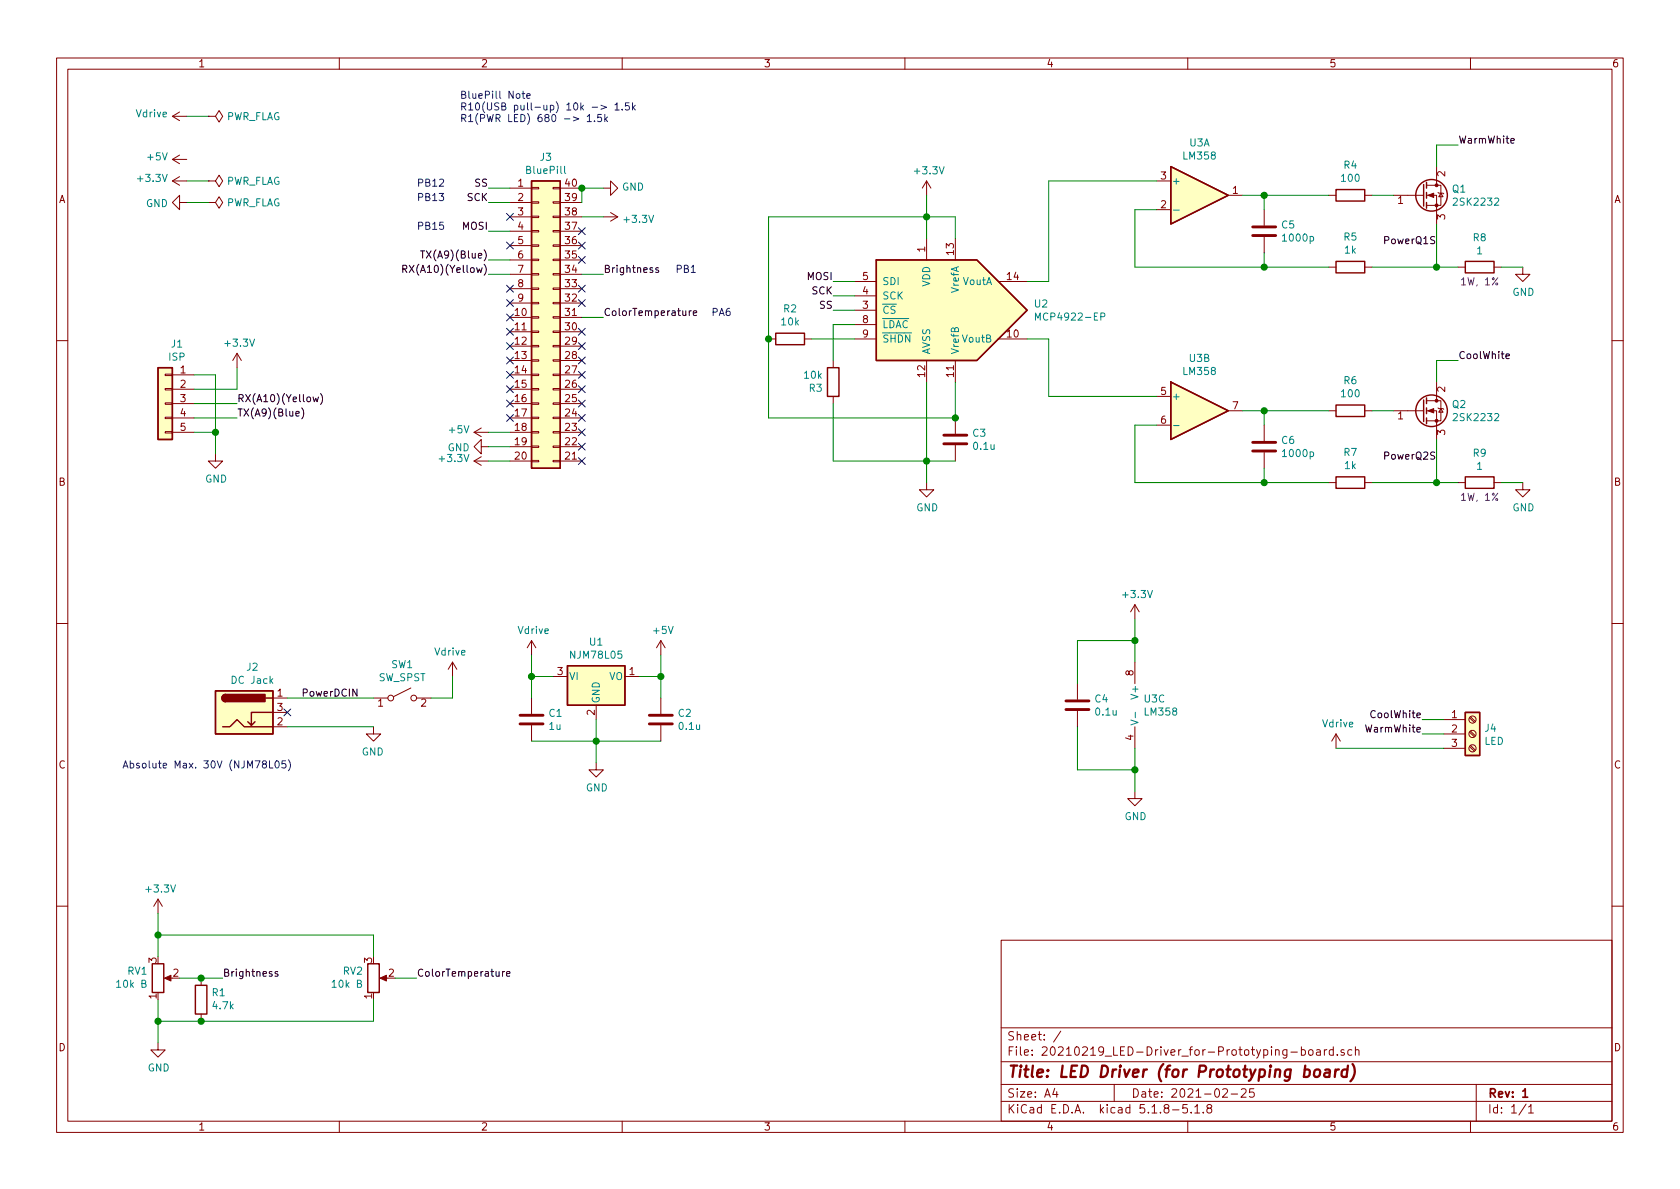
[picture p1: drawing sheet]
EESchema Schematic File Version 4
EELAYER 30 0
EELAYER END
$Descr A4 11693 8268
encoding utf-8
Sheet 1 1
Title "LED Driver (for Prototyping board)"
Date "2021-02-25"
Rev "1"
Comp ""
Comment1 ""
Comment2 ""
Comment3 ""
Comment4 ""
$EndDescr
Text Label 5800 2050 2    50   ~ 0
SCK
Text Label 5800 1950 2    50   ~ 0
MOSI
Text Label 5800 2150 2    50   ~ 0
SS
Wire Wire Line
	5950 1950 5800 1950
Wire Wire Line
	5800 2050 5950 2050
Wire Wire Line
	5950 2150 5800 2150
$Comp
L power:+3.3V #PWR019
U 1 1
P 6450 1350
F 0 "#PWR019" H 6450 1200 50  0001 C CNN
F 1 "+3.3V" H 6465 1523 50  0000 C CNN
F 2 "" H 6450 1350 50  0001 C CNN
F 3 "" H 6450 1350 50  0001 C CNN
	1    6450 1350
	1    0    0    -1  
$EndComp
$Comp
L power:GND #PWR020
U 1 1
P 6450 3350
F 0 "#PWR020" H 6450 3100 50  0001 C CNN
F 1 "GND" H 6455 3177 50  0000 C CNN
F 2 "" H 6450 3350 50  0001 C CNN
F 3 "" H 6450 3350 50  0001 C CNN
	1    6450 3350
	1    0    0    -1  
$EndComp
Wire Wire Line
	6450 1650 6450 1500
Wire Wire Line
	6450 1500 6650 1500
Wire Wire Line
	6650 1500 6650 1650
Connection ~ 6450 1500
Wire Wire Line
	6450 1500 6450 1350
Wire Wire Line
	6450 2650 6450 3200
Wire Wire Line
	6450 3200 6450 3350
Connection ~ 6450 3200
Wire Wire Line
	8650 1350 8800 1350
Wire Wire Line
	9550 1350 9700 1350
Wire Wire Line
	10000 1550 10000 1850
Wire Wire Line
	9550 1850 10000 1850
Wire Wire Line
	9250 1850 8800 1850
Wire Wire Line
	8800 1850 8800 1750
Wire Wire Line
	8800 1450 8800 1350
Connection ~ 8800 1350
Wire Wire Line
	8800 1350 9250 1350
Wire Wire Line
	8800 1850 7900 1850
Wire Wire Line
	7900 1850 7900 1450
Wire Wire Line
	7900 1450 8050 1450
Connection ~ 8800 1850
$Comp
L power:GND #PWR024
U 1 1
P 10600 1850
F 0 "#PWR024" H 10600 1600 50  0001 C CNN
F 1 "GND" H 10605 1677 50  0000 C CNN
F 2 "" H 10600 1850 50  0001 C CNN
F 3 "" H 10600 1850 50  0001 C CNN
	1    10600 1850
	1    0    0    -1  
$EndComp
Wire Wire Line
	10000 1850 10150 1850
Connection ~ 10000 1850
Wire Wire Line
	10450 1850 10600 1850
Text Label 10150 1000 0    50   ~ 0
WarmWhite
Wire Wire Line
	10150 1000 10000 1000
Wire Wire Line
	10000 1000 10000 1150
Wire Wire Line
	8650 2850 8800 2850
Wire Wire Line
	9550 2850 9700 2850
Wire Wire Line
	10000 3050 10000 3350
Wire Wire Line
	9550 3350 10000 3350
Wire Wire Line
	9250 3350 8800 3350
Wire Wire Line
	8800 3350 8800 3250
Wire Wire Line
	8800 2950 8800 2850
Connection ~ 8800 2850
Wire Wire Line
	8800 2850 9250 2850
Wire Wire Line
	8800 3350 7900 3350
Connection ~ 8800 3350
$Comp
L power:GND #PWR025
U 1 1
P 10600 3350
F 0 "#PWR025" H 10600 3100 50  0001 C CNN
F 1 "GND" H 10605 3177 50  0000 C CNN
F 2 "" H 10600 3350 50  0001 C CNN
F 3 "" H 10600 3350 50  0001 C CNN
	1    10600 3350
	1    0    0    -1  
$EndComp
Connection ~ 10000 3350
Text Label 10150 2500 0    50   ~ 0
CoolWhite
Wire Wire Line
	10150 2500 10000 2500
Wire Wire Line
	10000 2500 10000 2650
Wire Wire Line
	7900 3350 7900 2950
Wire Wire Line
	7900 2950 8050 2950
Wire Wire Line
	8050 1250 7300 1250
Wire Wire Line
	7300 1250 7300 1950
Wire Wire Line
	7300 1950 7150 1950
Wire Wire Line
	8050 2750 7300 2750
Wire Wire Line
	7300 2750 7300 2350
Wire Wire Line
	7300 2350 7150 2350
Text Label 9900 5100 2    50   ~ 0
WarmWhite
Text Label 9900 5000 2    50   ~ 0
CoolWhite
$Comp
L power:Vdrive #PWR023
U 1 1
P 9300 5200
F 0 "#PWR023" H 9100 5050 50  0001 C CNN
F 1 "Vdrive" H 9315 5373 50  0000 C CNN
F 2 "" H 9300 5200 50  0001 C CNN
F 3 "" H 9300 5200 50  0001 C CNN
	1    9300 5200
	1    0    0    -1  
$EndComp
Wire Wire Line
	10050 5100 9900 5100
$Comp
L power:GND #PWR06
U 1 1
P 1300 1400
F 0 "#PWR06" H 1300 1150 50  0001 C CNN
F 1 "GND" V 1305 1272 50  0000 R CNN
F 2 "" H 1300 1400 50  0001 C CNN
F 3 "" H 1300 1400 50  0001 C CNN
	1    1300 1400
	0    1    1    0   
$EndComp
$Comp
L power:+3.3V #PWR05
U 1 1
P 1300 1250
F 0 "#PWR05" H 1300 1100 50  0001 C CNN
F 1 "+3.3V" V 1315 1378 50  0000 L CNN
F 2 "" H 1300 1250 50  0001 C CNN
F 3 "" H 1300 1250 50  0001 C CNN
	1    1300 1250
	0    -1   -1   0   
$EndComp
$Comp
L power:Vdrive #PWR03
U 1 1
P 1300 800
F 0 "#PWR03" H 1100 650 50  0001 C CNN
F 1 "Vdrive" V 1315 928 50  0000 L CNN
F 2 "" H 1300 800 50  0001 C CNN
F 3 "" H 1300 800 50  0001 C CNN
	1    1300 800 
	0    -1   -1   0   
$EndComp
$Comp
L power:PWR_FLAG #FLG01
U 1 1
P 1450 800
F 0 "#FLG01" H 1450 875 50  0001 C CNN
F 1 "PWR_FLAG" V 1450 928 50  0000 L CNN
F 2 "" H 1450 800 50  0001 C CNN
F 3 "~" H 1450 800 50  0001 C CNN
	1    1450 800 
	0    1    1    0   
$EndComp
$Comp
L power:PWR_FLAG #FLG02
U 1 1
P 1450 1250
F 0 "#FLG02" H 1450 1325 50  0001 C CNN
F 1 "PWR_FLAG" V 1450 1378 50  0000 L CNN
F 2 "" H 1450 1250 50  0001 C CNN
F 3 "~" H 1450 1250 50  0001 C CNN
	1    1450 1250
	0    1    1    0   
$EndComp
$Comp
L power:PWR_FLAG #FLG03
U 1 1
P 1450 1400
F 0 "#FLG03" H 1450 1475 50  0001 C CNN
F 1 "PWR_FLAG" V 1450 1528 50  0000 L CNN
F 2 "" H 1450 1400 50  0001 C CNN
F 3 "~" H 1450 1400 50  0001 C CNN
	1    1450 1400
	0    1    1    0   
$EndComp
Wire Wire Line
	1450 1400 1300 1400
Wire Wire Line
	1450 800  1300 800 
Wire Wire Line
	10050 5000 9900 5000
$Comp
L power:+5V #PWR04
U 1 1
P 1300 1100
F 0 "#PWR04" H 1300 950 50  0001 C CNN
F 1 "+5V" V 1315 1228 50  0000 L CNN
F 2 "" H 1300 1100 50  0001 C CNN
F 3 "" H 1300 1100 50  0001 C CNN
	1    1300 1100
	0    -1   -1   0   
$EndComp
Wire Wire Line
	4600 4700 4600 4850
Connection ~ 4600 4700
Wire Wire Line
	4450 4700 4600 4700
Wire Wire Line
	3700 4700 3700 4850
Connection ~ 3700 4700
Wire Wire Line
	3700 4700 3850 4700
Wire Wire Line
	4600 4550 4600 4700
Wire Wire Line
	3700 4550 3700 4700
Wire Wire Line
	3700 5150 4150 5150
Wire Wire Line
	4150 5150 4150 5300
Connection ~ 4150 5150
Wire Wire Line
	4600 5150 4150 5150
Wire Wire Line
	4150 5000 4150 5150
$Comp
L power:GND #PWR015
U 1 1
P 4150 5300
F 0 "#PWR015" H 4150 5050 50  0001 C CNN
F 1 "GND" H 4155 5127 50  0000 C CNN
F 2 "" H 4150 5300 50  0001 C CNN
F 3 "" H 4150 5300 50  0001 C CNN
	1    4150 5300
	1    0    0    -1  
$EndComp
$Comp
L power:+5V #PWR018
U 1 1
P 4600 4550
F 0 "#PWR018" H 4600 4400 50  0001 C CNN
F 1 "+5V" H 4615 4723 50  0000 C CNN
F 2 "" H 4600 4550 50  0001 C CNN
F 3 "" H 4600 4550 50  0001 C CNN
	1    4600 4550
	1    0    0    -1  
$EndComp
Wire Wire Line
	7900 5200 7900 5350
Wire Wire Line
	7500 5350 7500 5050
Wire Wire Line
	7900 5350 7500 5350
Wire Wire Line
	7500 4450 7500 4750
Wire Wire Line
	7900 4450 7500 4450
Wire Wire Line
	7900 4450 7900 4600
$Comp
L power:GND #PWR022
U 1 1
P 7900 5500
F 0 "#PWR022" H 7900 5250 50  0001 C CNN
F 1 "GND" H 7905 5327 50  0000 C CNN
F 2 "" H 7900 5500 50  0001 C CNN
F 3 "" H 7900 5500 50  0001 C CNN
	1    7900 5500
	1    0    0    -1  
$EndComp
Text Label 3400 1800 2    50   ~ 0
TX(A9)(Blue)
Text Label 3400 1900 2    50   ~ 0
RX(A10)(Yellow)
$Comp
L power:+5V #PWR011
U 1 1
P 3400 3000
F 0 "#PWR011" H 3400 2850 50  0001 C CNN
F 1 "+5V" V 3415 3128 50  0000 L CNN
F 2 "" H 3400 3000 50  0001 C CNN
F 3 "" H 3400 3000 50  0001 C CNN
	1    3400 3000
	0    -1   -1   0   
$EndComp
$Comp
L power:GND #PWR012
U 1 1
P 3400 3100
F 0 "#PWR012" H 3400 2850 50  0001 C CNN
F 1 "GND" V 3405 2972 50  0000 R CNN
F 2 "" H 3400 3100 50  0001 C CNN
F 3 "" H 3400 3100 50  0001 C CNN
	1    3400 3100
	0    1    1    0   
$EndComp
$Comp
L power:+3.3V #PWR017
U 1 1
P 4200 1500
F 0 "#PWR017" H 4200 1350 50  0001 C CNN
F 1 "+3.3V" V 4215 1628 50  0000 L CNN
F 2 "" H 4200 1500 50  0001 C CNN
F 3 "" H 4200 1500 50  0001 C CNN
	1    4200 1500
	0    1    1    0   
$EndComp
Text Label 3400 1600 2    50   ~ 0
MOSI
Text Label 3400 1400 2    50   ~ 0
SCK
Text Label 3400 1300 2    50   ~ 0
SS
Wire Wire Line
	3400 1800 3550 1800
Wire Wire Line
	3550 1900 3400 1900
Wire Wire Line
	3550 3000 3400 3000
$Comp
L power:+3.3V #PWR013
U 1 1
P 3400 3200
F 0 "#PWR013" H 3400 3050 50  0001 C CNN
F 1 "+3.3V" V 3415 3328 50  0000 L CNN
F 2 "" H 3400 3200 50  0001 C CNN
F 3 "" H 3400 3200 50  0001 C CNN
	1    3400 3200
	0    -1   -1   0   
$EndComp
Wire Wire Line
	3400 3200 3550 3200
Wire Wire Line
	4200 1500 4050 1500
Wire Wire Line
	3550 3100 3400 3100
$Comp
L power:GND #PWR016
U 1 1
P 4200 1300
F 0 "#PWR016" H 4200 1050 50  0001 C CNN
F 1 "GND" V 4205 1172 50  0000 R CNN
F 2 "" H 4200 1300 50  0001 C CNN
F 3 "" H 4200 1300 50  0001 C CNN
	1    4200 1300
	0    -1   -1   0   
$EndComp
Wire Wire Line
	4200 1300 4050 1300
Wire Wire Line
	4050 1300 4050 1400
Connection ~ 4050 1300
NoConn ~ 3550 1500
NoConn ~ 3550 1700
NoConn ~ 3550 2000
NoConn ~ 3550 2100
NoConn ~ 3550 2200
NoConn ~ 3550 2300
NoConn ~ 3550 2400
NoConn ~ 3550 2500
NoConn ~ 3550 2600
NoConn ~ 3550 2700
NoConn ~ 3550 2800
NoConn ~ 3550 2900
NoConn ~ 4050 3200
NoConn ~ 4050 3100
NoConn ~ 4050 3000
NoConn ~ 4050 2900
NoConn ~ 4050 2600
NoConn ~ 4050 2500
NoConn ~ 4050 2000
NoConn ~ 4050 1800
NoConn ~ 4050 1700
NoConn ~ 4050 1600
Wire Wire Line
	1450 1250 1300 1250
Wire Wire Line
	10000 3350 10150 3350
Wire Wire Line
	10450 3350 10600 3350
Connection ~ 7900 4450
$Comp
L power:Vdrive #PWR014
U 1 1
P 3700 4550
F 0 "#PWR014" H 3500 4400 50  0001 C CNN
F 1 "Vdrive" H 3715 4723 50  0000 C CNN
F 2 "" H 3700 4550 50  0001 C CNN
F 3 "" H 3700 4550 50  0001 C CNN
	1    3700 4550
	1    0    0    -1  
$EndComp
Wire Wire Line
	5950 2250 5800 2250
Wire Wire Line
	5800 2250 5800 2500
Wire Wire Line
	5800 2800 5800 3200
Wire Wire Line
	5800 3200 6450 3200
Wire Wire Line
	5950 2350 5650 2350
Wire Wire Line
	5350 2350 5350 1500
Wire Wire Line
	5350 1500 6450 1500
Wire Wire Line
	6650 2650 6650 2900
Wire Wire Line
	6650 2900 5350 2900
Wire Wire Line
	5350 2900 5350 2350
Connection ~ 5350 2350
Connection ~ 6650 2900
Wire Wire Line
	6650 3200 6450 3200
$Comp
L power:Vdrive #PWR010
U 1 1
P 3150 4700
F 0 "#PWR010" H 2950 4550 50  0001 C CNN
F 1 "Vdrive" H 3165 4873 50  0000 C CNN
F 2 "" H 3150 4700 50  0001 C CNN
F 3 "" H 3150 4700 50  0001 C CNN
	1    3150 4700
	-1   0    0    -1  
$EndComp
$Comp
L power:GND #PWR09
U 1 1
P 2600 5050
F 0 "#PWR09" H 2600 4800 50  0001 C CNN
F 1 "GND" H 2605 4877 50  0000 C CNN
F 2 "" H 2600 5050 50  0001 C CNN
F 3 "" H 2600 5050 50  0001 C CNN
	1    2600 5050
	-1   0    0    -1  
$EndComp
Wire Wire Line
	2000 5050 2600 5050
Wire Wire Line
	2600 4850 2000 4850
Text Label 1550 6800 0    50   ~ 0
Brightness
Text Label 2900 6800 0    50   ~ 0
ColorTemperature
Wire Wire Line
	2750 6800 2900 6800
Wire Wire Line
	1100 6650 1100 6500
Wire Wire Line
	1100 6500 2600 6500
Wire Wire Line
	2600 6500 2600 6650
Wire Wire Line
	2600 6950 2600 7100
Wire Wire Line
	1100 7100 1100 6950
$Comp
L power:+3.3V #PWR01
U 1 1
P 1100 6350
F 0 "#PWR01" H 1100 6200 50  0001 C CNN
F 1 "+3.3V" H 1115 6523 50  0000 C CNN
F 2 "" H 1100 6350 50  0001 C CNN
F 3 "" H 1100 6350 50  0001 C CNN
	1    1100 6350
	1    0    0    -1  
$EndComp
$Comp
L power:GND #PWR02
U 1 1
P 1100 7250
F 0 "#PWR02" H 1100 7000 50  0001 C CNN
F 1 "GND" H 1105 7077 50  0000 C CNN
F 2 "" H 1100 7250 50  0001 C CNN
F 3 "" H 1100 7250 50  0001 C CNN
	1    1100 7250
	1    0    0    -1  
$EndComp
Wire Wire Line
	1100 6350 1100 6500
Connection ~ 1100 6500
Wire Wire Line
	1100 7100 1100 7250
Connection ~ 1100 7100
$Comp
L power:+3.3V #PWR08
U 1 1
P 1650 2550
F 0 "#PWR08" H 1650 2400 50  0001 C CNN
F 1 "+3.3V" H 1665 2723 50  0000 C CNN
F 2 "" H 1650 2550 50  0001 C CNN
F 3 "" H 1650 2550 50  0001 C CNN
	1    1650 2550
	1    0    0    -1  
$EndComp
Text Label 1650 2900 0    50   ~ 0
TX(A9)(Blue)
Text Label 1650 2800 0    50   ~ 0
RX(A10)(Yellow)
$Comp
L power:GND #PWR07
U 1 1
P 1500 3150
F 0 "#PWR07" H 1500 2900 50  0001 C CNN
F 1 "GND" H 1505 2977 50  0000 C CNN
F 2 "" H 1500 3150 50  0001 C CNN
F 3 "" H 1500 3150 50  0001 C CNN
	1    1500 3150
	1    0    0    -1  
$EndComp
Wire Wire Line
	1350 2900 1650 2900
Wire Wire Line
	1650 2800 1350 2800
Wire Wire Line
	1350 2700 1650 2700
Wire Wire Line
	1350 2600 1500 2600
Wire Wire Line
	1500 2600 1500 3000
Connection ~ 1500 3000
Wire Wire Line
	1500 3000 1500 3150
Wire Wire Line
	1650 2700 1650 2550
Wire Wire Line
	1350 3000 1500 3000
Wire Wire Line
	7900 4300 7900 4450
Wire Wire Line
	7900 5350 7900 5500
Connection ~ 7900 5350
Wire Wire Line
	3150 4700 3150 4850
Wire Wire Line
	3150 4850 3000 4850
Text Notes 3200 850  0    50   ~ 0
BluePill Note\nR10(USB pull-up) 10k -> 1.5k\nR1(PWR LED) 680 -> 1.5k
Wire Wire Line
	9300 5200 10050 5200
Wire Wire Line
	3400 1300 3550 1300
Wire Wire Line
	3550 1400 3400 1400
Wire Wire Line
	3400 1600 3550 1600
NoConn ~ 4050 2100
NoConn ~ 4050 2300
NoConn ~ 4050 2400
$Comp
L Analog_DAC:MCP4922-EP U2
U 1 1
P 6550 2150
F 0 "U2" H 7194 2196 50  0000 L CNN
F 1 "MCP4922-EP" H 7194 2105 50  0000 L CNN
F 2 "Package_DIP:DIP-14_W7.62mm_Socket" H 6550 2150 50  0001 C CIN
F 3 "http://ww1.microchip.com/downloads/en/devicedoc/21897a.pdf" H 6550 2150 50  0001 C CNN
F 4 "Microchip" H 6550 2150 50  0001 C CNN "Manufacturer"
F 5 "I-02090" H 6550 2150 50  0001 C CNN "Tuuhan Code"
F 6 "MCP4922-E/P" H 6550 2150 50  0001 C CNN "Part Number"
	1    6550 2150
	1    0    0    -1  
$EndComp
$Comp
L Amplifier_Operational:LM358 U3
U 1 1
P 8350 1350
F 0 "U3" H 8350 1717 50  0000 C CNN
F 1 "LM358" H 8350 1626 50  0000 C CNN
F 2 "Package_DIP:DIP-8_W7.62mm_Socket" H 8350 1350 50  0001 C CNN
F 3 "https://www.onsemi.com/pub/Collateral/LM358A-D.pdf" H 8350 1350 50  0001 C CNN
F 4 "Fairchild" H 8350 1350 50  0001 C CNN "Manufacturer"
F 5 "I-02324, I-15053" H 8350 1350 50  0001 C CNN "Tuuhan Code"
F 6 "LM358N" H 8350 1350 50  0001 C CNN "Part Number"
	1    8350 1350
	1    0    0    -1  
$EndComp
$Comp
L Amplifier_Operational:LM358 U3
U 2 1
P 8350 2850
F 0 "U3" H 8350 3217 50  0000 C CNN
F 1 "LM358" H 8350 3126 50  0000 C CNN
F 2 "Package_DIP:DIP-8_W7.62mm_Socket" H 8350 2850 50  0001 C CNN
F 3 "https://www.onsemi.com/pub/Collateral/LM358A-D.pdf" H 8350 2850 50  0001 C CNN
F 4 "Fairchild" H 8350 2850 50  0001 C CNN "Manufacturer"
F 5 "I-02324, I-15053" H 8350 2850 50  0001 C CNN "Tuuhan Code"
F 6 "LM358N" H 8350 2850 50  0001 C CNN "Part Number"
	2    8350 2850
	1    0    0    -1  
$EndComp
$Comp
L Device:Q_NMOS_GDS Q1
U 1 1
P 9900 1350
F 0 "Q1" H 10104 1396 50  0000 L CNN
F 1 "2SK2232" H 10104 1305 50  0000 L CNN
F 2 "Package_TO_SOT_THT:TO-220-3_Vertical" H 10100 1450 50  0001 C CNN
F 3 "https://akizukidenshi.com/download/2sk2232.pdf" H 9900 1350 50  0001 C CNN
F 4 "Toshiba" H 9900 1350 50  0001 C CNN "Manufacturer"
F 5 "2SK2232" H 9900 1350 50  0001 C CNN "Part Number"
F 6 "I-02414, I-15380" H 9900 1350 50  0001 C CNN "Tuuhan Code"
	1    9900 1350
	1    0    0    -1  
$EndComp
$Comp
L Device:R R8
U 1 1
P 10300 1850
F 0 "R8" V 10093 1850 50  0000 C CNN
F 1 "1" V 10184 1850 50  0000 C CNN
F 2 "Resistor_THT:R_Axial_DIN0414_L11.9mm_D4.5mm_P15.24mm_Horizontal" V 10230 1850 50  0001 C CNN
F 3 "~" H 10300 1850 50  0001 C CNN
F 4 "1W, 1%" V 10400 1850 50  0000 C CNN "Description"
F 5 "Metal film Resistor" H 10300 1850 50  0001 C CNN "Part Number"
	1    10300 1850
	0    1    1    0   
$EndComp
$Comp
L Connector:Screw_Terminal_01x03 J4
U 1 1
P 10250 5100
F 0 "J4" H 10330 5142 50  0000 L CNN
F 1 "LED" H 10330 5051 50  0000 L CNN
F 2 "TerminalBlock_Phoenix:TerminalBlock_Phoenix_MKDS-1,5-3-5.08_1x03_P5.08mm_Horizontal" H 10250 5100 50  0001 C CNN
F 3 "https://akizukidenshi.com/download/ds/phoenixcontact/APF-10X.pdf" H 10250 5100 50  0001 C CNN
F 4 "Phoenix Contact" H 10250 5100 50  0001 C CNN "Manufacturer"
F 5 "APF-103" H 10250 5100 50  0001 C CNN "Part Number"
F 6 "P-08370" H 10250 5100 50  0001 C CNN "Tuuhan Code"
	1    10250 5100
	1    0    0    -1  
$EndComp
$Comp
L Device:C C5
U 1 1
P 8800 1600
F 0 "C5" H 8915 1646 50  0000 L CNN
F 1 "1000p" H 8915 1555 50  0000 L CNN
F 2 "Capacitor_THT:C_Disc_D3.8mm_W2.6mm_P2.50mm" H 8838 1450 50  0001 C CNN
F 3 "~" H 8800 1600 50  0001 C CNN
	1    8800 1600
	1    0    0    -1  
$EndComp
$Comp
L Device:R R4
U 1 1
P 9400 1350
F 0 "R4" V 9607 1350 50  0000 C CNN
F 1 "100" V 9516 1350 50  0000 C CNN
F 2 "Resistor_THT:R_Axial_DIN0207_L6.3mm_D2.5mm_P2.54mm_Vertical" V 9330 1350 50  0001 C CNN
F 3 "~" H 9400 1350 50  0001 C CNN
	1    9400 1350
	0    1    -1   0   
$EndComp
$Comp
L Device:R R5
U 1 1
P 9400 1850
F 0 "R5" V 9607 1850 50  0000 C CNN
F 1 "1k" V 9516 1850 50  0000 C CNN
F 2 "Resistor_THT:R_Axial_DIN0207_L6.3mm_D2.5mm_P2.54mm_Vertical" V 9330 1850 50  0001 C CNN
F 3 "~" H 9400 1850 50  0001 C CNN
	1    9400 1850
	0    -1   -1   0   
$EndComp
$Comp
L Device:Q_NMOS_GDS Q2
U 1 1
P 9900 2850
F 0 "Q2" H 10104 2896 50  0000 L CNN
F 1 "2SK2232" H 10104 2805 50  0000 L CNN
F 2 "Package_TO_SOT_THT:TO-220-3_Vertical" H 10100 2950 50  0001 C CNN
F 3 "https://akizukidenshi.com/download/2sk2232.pdf" H 9900 2850 50  0001 C CNN
F 4 "Toshiba" H 9900 2850 50  0001 C CNN "Manufacturer"
F 5 "2SK2232" H 9900 2850 50  0001 C CNN "Part Number"
F 6 "I-02414, I-15380" H 9900 2850 50  0001 C CNN "Tuuhan Code"
	1    9900 2850
	1    0    0    -1  
$EndComp
$Comp
L Device:C C6
U 1 1
P 8800 3100
F 0 "C6" H 8915 3146 50  0000 L CNN
F 1 "1000p" H 8915 3055 50  0000 L CNN
F 2 "Capacitor_THT:C_Disc_D3.8mm_W2.6mm_P2.50mm" H 8838 2950 50  0001 C CNN
F 3 "~" H 8800 3100 50  0001 C CNN
	1    8800 3100
	1    0    0    -1  
$EndComp
$Comp
L Device:R R6
U 1 1
P 9400 2850
F 0 "R6" V 9607 2850 50  0000 C CNN
F 1 "100" V 9516 2850 50  0000 C CNN
F 2 "Resistor_THT:R_Axial_DIN0207_L6.3mm_D2.5mm_P2.54mm_Vertical" V 9330 2850 50  0001 C CNN
F 3 "~" H 9400 2850 50  0001 C CNN
	1    9400 2850
	0    1    -1   0   
$EndComp
$Comp
L Device:C C1
U 1 1
P 3700 5000
F 0 "C1" H 3815 5046 50  0000 L CNN
F 1 "1u" H 3815 4955 50  0000 L CNN
F 2 "Capacitor_THT:C_Disc_D3.8mm_W2.6mm_P2.50mm" H 3738 4850 50  0001 C CNN
F 3 "https://akizukidenshi.com/download/rd_series.pdf" H 3700 5000 50  0001 C CNN
F 4 "50V Y5V" H 3700 5000 50  0001 C CNN "Description"
F 5 "Supertech Electronic Co., Ltd." H 3700 5000 50  0001 C CNN "Manufacturer"
F 6 "RD15F105Z1HL2L" H 3700 5000 50  0001 C CNN "Part Number"
F 7 "P-04066" H 3700 5000 50  0001 C CNN "Tuuhan Code"
	1    3700 5000
	1    0    0    -1  
$EndComp
$Comp
L Device:C C2
U 1 1
P 4600 5000
F 0 "C2" H 4715 5046 50  0000 L CNN
F 1 "0.1u" H 4715 4955 50  0000 L CNN
F 2 "Capacitor_SMD:C_0805_2012Metric" H 4638 4850 50  0001 C CNN
F 3 "~" H 4600 5000 50  0001 C CNN
F 4 "50V F" H 4600 5000 50  0001 C CNN "Description"
F 5 "Murata" H 4600 5000 50  0001 C CNN "Manufacturer"
F 6 "GRM40F104Z50" H 4600 5000 50  0001 C CNN "Part Number"
F 7 "P-00355" H 4600 5000 50  0001 C CNN "Tuuhan Code"
	1    4600 5000
	1    0    0    -1  
$EndComp
$Comp
L Regulator_Linear:L78L05_TO92 U1
U 1 1
P 4150 4700
F 0 "U1" H 4150 4942 50  0000 C CNN
F 1 "NJM78L05" H 4150 4851 50  0000 C CNN
F 2 "Package_TO_SOT_THT:TO-92_Inline_Wide" H 4150 4925 50  0001 C CIN
F 3 "https://akizukidenshi.com/download/ds/njr/njm78lxx.pdf" H 4150 4650 50  0001 C CNN
F 4 "New Japan Radio" H 4150 4700 50  0001 C CNN "Manufacturer"
F 5 "I-04919" H 4150 4700 50  0001 C CNN "Tuuhan Code"
F 6 "NJM78L05L2A" H 4150 4700 50  0001 C CNN "Part Number"
	1    4150 4700
	1    0    0    -1  
$EndComp
$Comp
L Device:C C4
U 1 1
P 7500 4900
F 0 "C4" H 7615 4946 50  0000 L CNN
F 1 "0.1u" H 7615 4855 50  0000 L CNN
F 2 "Capacitor_SMD:C_0805_2012Metric" H 7538 4750 50  0001 C CNN
F 3 "~" H 7500 4900 50  0001 C CNN
F 4 "50V F" H 7500 4900 50  0001 C CNN "Description"
F 5 "Murata" H 7500 4900 50  0001 C CNN "Manufacturer"
F 6 "GRM40F104Z50" H 7500 4900 50  0001 C CNN "Part Number"
F 7 "P-00355" H 7500 4900 50  0001 C CNN "Tuuhan Code"
	1    7500 4900
	1    0    0    -1  
$EndComp
$Comp
L Amplifier_Operational:LM358 U3
U 3 1
P 8000 4900
F 0 "U3" H 7958 4946 50  0000 L CNN
F 1 "LM358" H 7958 4855 50  0000 L CNN
F 2 "Package_DIP:DIP-8_W7.62mm_Socket" H 8000 4900 50  0001 C CNN
F 3 "https://www.onsemi.com/pub/Collateral/LM358A-D.pdf" H 8000 4900 50  0001 C CNN
F 4 "Fairchild" H 8000 4900 50  0001 C CNN "Manufacturer"
F 5 "I-02324, I-15053" H 8000 4900 50  0001 C CNN "Tuuhan Code"
F 6 "LM358N" H 8000 4900 50  0001 C CNN "Part Number"
	3    8000 4900
	1    0    0    -1  
$EndComp
$Comp
L Device:R R9
U 1 1
P 10300 3350
F 0 "R9" V 10093 3350 50  0000 C CNN
F 1 "1" V 10184 3350 50  0000 C CNN
F 2 "Resistor_THT:R_Axial_DIN0414_L11.9mm_D4.5mm_P15.24mm_Horizontal" V 10230 3350 50  0001 C CNN
F 3 "~" H 10300 3350 50  0001 C CNN
F 4 "1W, 1%" V 10400 3350 50  0000 C CNN "Description"
F 5 "Metal film Resistor" H 10300 3350 50  0001 C CNN "Part Number"
	1    10300 3350
	0    1    1    0   
$EndComp
$Comp
L Device:R R7
U 1 1
P 9400 3350
F 0 "R7" V 9607 3350 50  0000 C CNN
F 1 "1k" V 9516 3350 50  0000 C CNN
F 2 "Resistor_THT:R_Axial_DIN0207_L6.3mm_D2.5mm_P2.54mm_Vertical" V 9330 3350 50  0001 C CNN
F 3 "~" H 9400 3350 50  0001 C CNN
	1    9400 3350
	0    -1   -1   0   
$EndComp
$Comp
L Device:R R3
U 1 1
P 5800 2650
F 0 "R3" H 5870 2696 50  0000 L CNN
F 1 "10k" H 5870 2605 50  0000 L CNN
F 2 "Resistor_THT:R_Axial_DIN0207_L6.3mm_D2.5mm_P10.16mm_Horizontal" V 5730 2650 50  0001 C CNN
F 3 "~" H 5800 2650 50  0001 C CNN
	1    5800 2650
	-1   0    0    1   
$EndComp
$Comp
L Device:R R2
U 1 1
P 5500 2350
F 0 "R2" V 5707 2350 50  0000 C CNN
F 1 "10k" V 5616 2350 50  0000 C CNN
F 2 "Resistor_THT:R_Axial_DIN0207_L6.3mm_D2.5mm_P10.16mm_Horizontal" V 5430 2350 50  0001 C CNN
F 3 "~" H 5500 2350 50  0001 C CNN
	1    5500 2350
	0    -1   -1   0   
$EndComp
$Comp
L Device:C C3
U 1 1
P 6650 3050
F 0 "C3" H 6765 3096 50  0000 L CNN
F 1 "0.1u" H 6765 3005 50  0000 L CNN
F 2 "Capacitor_SMD:C_0805_2012Metric" H 6688 2900 50  0001 C CNN
F 3 "~" H 6650 3050 50  0001 C CNN
F 4 "50V F" H 6650 3050 50  0001 C CNN "Description"
F 5 "Murata" H 6650 3050 50  0001 C CNN "Manufacturer"
F 6 "GRM40F104Z50" H 6650 3050 50  0001 C CNN "Part Number"
F 7 "P-00355" H 6650 3050 50  0001 C CNN "Tuuhan Code"
	1    6650 3050
	1    0    0    -1  
$EndComp
$Comp
L Device:R_POT RV1
U 1 1
P 1100 6800
F 0 "RV1" H 1030 6754 50  0000 R CNN
F 1 "10k B" H 1030 6845 50  0000 R CNN
F 2 "Connector_PinHeader_2.54mm:PinHeader_1x03_P2.54mm_Vertical" H 1100 6800 50  0001 C CNN
F 3 "~" H 1100 6800 50  0001 C CNN
	1    1100 6800
	1    0    0    1   
$EndComp
$Comp
L Device:R_POT RV2
U 1 1
P 2600 6800
F 0 "RV2" H 2530 6754 50  0000 R CNN
F 1 "10k B" H 2530 6845 50  0000 R CNN
F 2 "Connector_PinHeader_2.54mm:PinHeader_1x03_P2.54mm_Vertical" H 2600 6800 50  0001 C CNN
F 3 "~" H 2600 6800 50  0001 C CNN
	1    2600 6800
	1    0    0    1   
$EndComp
$Comp
L Connector_Generic:Conn_01x05 J1
U 1 1
P 1150 2800
F 0 "J1" H 1068 3217 50  0000 C CNN
F 1 "ISP" H 1068 3126 50  0000 C CNN
F 2 "Connector_PinHeader_2.54mm:PinHeader_1x05_P2.54mm_Vertical" H 1150 2800 50  0001 C CNN
F 3 "~" H 1150 2800 50  0001 C CNN
F 4 "AE-FT234X-ISO compatible" H 1150 2800 50  0001 C CNN "Description"
	1    1150 2800
	-1   0    0    -1  
$EndComp
$Comp
L Switch:SW_SPST SW1
U 1 1
P 2800 4850
F 0 "SW1" H 2800 5085 50  0000 C CNN
F 1 "SW_SPST" H 2800 4994 50  0000 C CNN
F 2 "Connector_PinHeader_2.54mm:PinHeader_1x02_P2.54mm_Vertical" H 2800 4850 50  0001 C CNN
F 3 "~" H 2800 4850 50  0001 C CNN
	1    2800 4850
	1    0    0    -1  
$EndComp
$Comp
L Connector:Barrel_Jack_Switch J2
U 1 1
P 1700 4950
F 0 "J2" H 1757 5267 50  0000 C CNN
F 1 "DC Jack" H 1757 5176 50  0000 C CNN
F 2 "Connector_BarrelJack:BarrelJack_Horizontal" H 1750 4910 50  0001 C CNN
F 3 "https://akizukidenshi.com/download/ds/4ucon/18742.pdf" H 1750 4910 50  0001 C CNN
F 4 "4UCON TECHNOLOGY INC." H 1700 4950 50  0001 C CNN "Manufacturer"
F 5 "18742" H 1700 4950 50  0001 C CNN "Part Number"
F 6 "C-09408" H 1700 4950 50  0001 C CNN "Tuuhan Code"
	1    1700 4950
	1    0    0    -1  
$EndComp
$Comp
L Connector_Generic:Conn_02x20_Counter_Clockwise J3
U 1 1
P 3750 2200
F 0 "J3" H 3800 3317 50  0000 C CNN
F 1 "BluePill" H 3800 3226 50  0000 C CNN
F 2 "Package_DIP:DIP-40_W15.24mm_Socket" H 3750 2200 50  0001 C CNN
F 3 "~" H 3750 2200 50  0001 C CNN
	1    3750 2200
	1    0    0    -1  
$EndComp
Text Label 4200 1900 0    50   ~ 0
Brightness
NoConn ~ 4050 2800
Wire Wire Line
	4200 1900 4050 1900
Text Label 4200 2200 0    50   ~ 0
ColorTemperature
Wire Wire Line
	4200 2200 4050 2200
NoConn ~ 4050 2700
Text Label 2500 4850 2    50   ~ 0
PowerDCIN
Text Label 10000 3200 2    50   ~ 0
PowerQ2S
Text Label 10000 1700 2    50   ~ 0
PowerQ1S
Text Notes 850  5350 0    50   ~ 0
Absolute Max. 30V (NJM78L05)
$Comp
L Device:R R1
U 1 1
P 1400 6950
F 0 "R1" H 1330 6904 50  0000 R CNN
F 1 "4.7k" H 1330 6995 50  0000 R CNN
F 2 "Resistor_THT:R_Axial_DIN0207_L6.3mm_D2.5mm_P2.54mm_Vertical" V 1330 6950 50  0001 C CNN
F 3 "~" H 1400 6950 50  0001 C CNN
	1    1400 6950
	-1   0    0    1   
$EndComp
Wire Wire Line
	1100 7100 1400 7100
Wire Wire Line
	1250 6800 1400 6800
Connection ~ 1400 7100
Wire Wire Line
	1400 7100 2600 7100
Connection ~ 1400 6800
Wire Wire Line
	1400 6800 1550 6800
$Comp
L power:+3.3V #PWR021
U 1 1
P 7900 4300
F 0 "#PWR021" H 7900 4150 50  0001 C CNN
F 1 "+3.3V" H 7915 4473 50  0000 C CNN
F 2 "" H 7900 4300 50  0001 C CNN
F 3 "" H 7900 4300 50  0001 C CNN
	1    7900 4300
	1    0    0    -1  
$EndComp
NoConn ~ 2000 4950
Text Notes 2900 1300 0    50   ~ 0
PB12
Text Notes 2900 1400 0    50   ~ 0
PB13
Text Notes 2900 1600 0    50   ~ 0
PB15
Text Notes 4950 2200 0    50   ~ 0
PA6
Text Notes 4700 1900 0    50   ~ 0
PB1
$EndSCHEMATC
